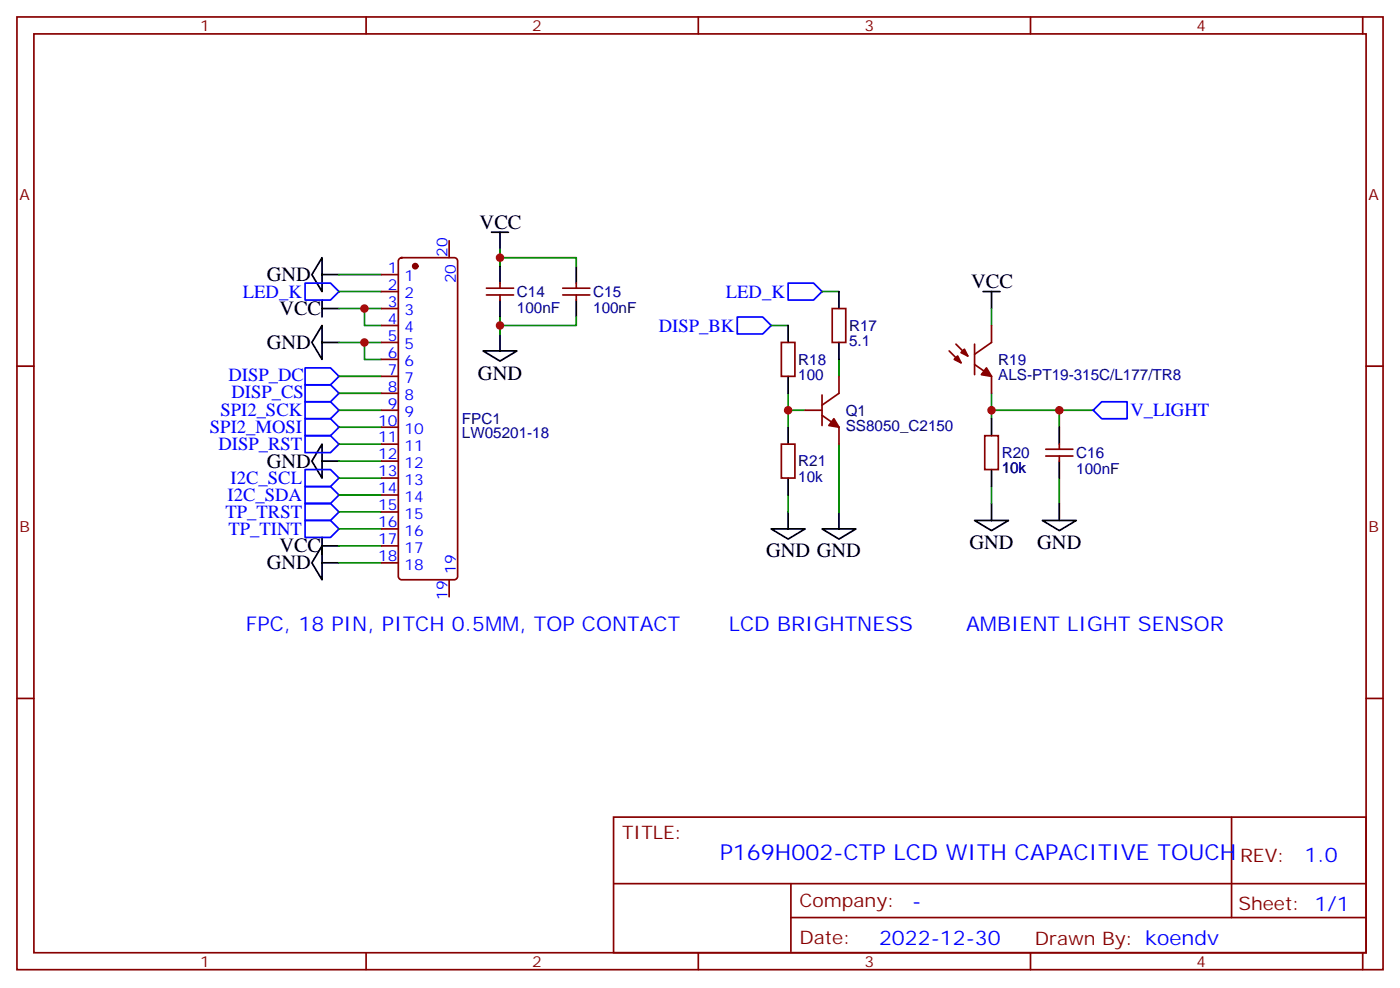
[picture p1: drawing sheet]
<svg xmlns="http://www.w3.org/2000/svg" width="291mm" height="206mm" viewBox="0 0 291 206" stroke-linecap="round" stroke-linejoin="round" font-family="sans-serif">
<g fill="none" stroke="#870000" stroke-width=".35">
<path d="M3.5 3.5h284.4v198.3h-284.4zM7.1 7.1h277.2v191.2h-277.2zM76.2 3.5v3.6M145.3 3.5v3.6M214.5 3.5v3.6M283.6 3.5v3.6M79.4 57.1h3.5M83.1 53.8l.5-.2h10.9a.71 .71 0 0 1 .7 .7v65.6a.76 .76 0 0 1-.7 .7h-10.9a.76 .76 0 0 1-.7-.7v-65.6zM93.5 50.1v3.5M101.2 60h5.7M104.1 58.9v1.1M117.1 60h5.7"/>
<path d="M119.9 58.9v1.1M3.5 76.2h3.6M79.4 78.3h3.5M79.4 74.8h3.5M79.4 71.3h3.5M79.4 67.7h3.5M79.4 64.2h3.5M79.4 60.7h3.5M101.2 61.4h5.7M104.1 61.4v1M117.1 61.4h5.7M119.9 61.4v1"/>
<path d="M162.6 71.3h2.9v7h-2.9zM173.2 64.2h2.8v7.1h-2.8zM174.6 78.3v3.5l-3.5 2.5M197.6 73l2.4 2.5M199 71.6l2.4 2.5M202.8 71.6v6.4M202.8 75.8l3.6 2.5v3.5M206.4 67.7v3.6l-3.6 2.4M284.3 76.2h3.6M79.4 85.4h3.5M79.4 99.5h3.5M79.4 96h3.5"/>
<path d="M79.4 92.4h3.5M79.4 88.9h3.5M79.4 81.8h3.5M162.6 92.4h2.9v7.1h-2.9zM167.6 85.4h3.5M171.1 86.4l3.5 2.5v3.5M171.1 82.2v6.3M205 90.7h2.8v7h-2.8zM217.7 94.9h5.6M217.7 93.5h5.6M220.5 92.4v1.1M220.5 94.9v1.1"/>
<path d="M79.4 117.1h3.5M79.4 113.6h3.5M79.4 110.1h3.5M79.4 106.5h3.5M79.4 103h3.5M93.5 120.6v3.6M3.5 145.3h3.6M284.3 145.3h3.6M127.7 170h156.6v28.3h-156.6zM256.3 170.1v20.8M76.2 198.3v3.5M127.7 183.9h156.5"/>
<path d="M145.3 198.3v3.5M164.6 190.9h119.6M164.6 183.9v14.1M214.5 198.3v3.5M283.6 198.3v3.5"/>
</g>
<g fill="none" stroke="#000" stroke-width=".35">
<path d="M67 53.6v7.1l-2.1-3.6zM67 57.1h3.6M102.3 48.3h3.5M104.1 48.3v3.6M104.1 55.4v3.5M119.9 55.4v3.5M67 67.7v7.1l-2.1-3.5zM67 64.2h3.6M67 62.4v3.6M67 71.3h3.6M100.5 73h7.1l-3.5 2.1zM104.1 62.4v3.6"/>
<path d="M104.1 69.5v3.5M119.9 62.4v3.6M164 67.7v3.6M164 78.3v3.5M174.6 60.7v3.5M174.6 71.3v3.5M204.6 60.7h3.5M206.4 60.7v3.5M67 92.4v7.1l-2.1-3.5zM67 96h3.6M164 88.9v3.5M164 99.5v3.5"/>
<path d="M206.4 87.1v3.6M206.4 97.7v3.5M220.5 88.9v3.5M220.5 96v3.5M67 113.6v7l-2.1-3.5zM67 111.8v3.6M67 117.1h3.6M67 113.6h3.6M160.5 110.1h7.1l-3.6 2.1zM164 106.5v3.6M171.1 110.1h7.1l-3.6 2.1zM174.6 106.5v3.6"/>
<path d="M202.8 108.3h7.1l-3.5 2.1zM206.4 104.8v3.5M217 108.3h7l-3.5 2.1zM220.5 104.8v3.5"/>
</g>
<g fill="none" stroke="#008700" stroke-width=".35">
<path d="M70.6 57.1h8.8M104.1 53.6h15.8v1.8M104.1 51.9v3.5M70.6 64.2h8.8M70.6 71.3h8.8M70.6 60.7h8.8M70.6 78.3h8.8M75.8 64.2v3.5h3.6M75.8 71.3v3.5h3.6M104.1 66v3.5M119.9 66v1.7h-15.8M160.5 67.7h3.5"/>
<path d="M171.1 60.7h3.5M174.6 74.8v3.5M206.4 64.2v3.5M70.6 85.4h8.8M70.6 96h8.8M70.6 81.8h8.8M70.6 88.9h8.8M70.6 92.4h8.8M70.6 99.5h8.8M164 81.8v3.6M167.6 85.4h-3.6v3.5M174.6 92.4v14.1"/>
<path d="M206.4 85.4h14.1v3.5M206.4 81.8v5.3M220.5 99.5v5.3M220.5 85.4h7M70.6 117.1h8.8M70.6 113.6h8.8M70.6 103h8.8M70.6 106.5h8.8M70.6 110.1h8.8M164 103v3.5M206.4 101.2v3.6"/>
</g>
<g fill="none" stroke="#00f" stroke-width=".35">
<path d="M63.5 58.9h5.3l1.8 1.8-1.8 1.7h-5.3zM164 58.9h5.3l1.8 1.8-1.8 1.7h-5.3zM63.5 76.6h5.3l1.8 1.7-1.8 1.8h-5.3zM153.5 66h5.2l1.8 1.7-1.8 1.8h-5.2zM63.5 83.6h5.3l1.8 1.8-1.8 1.7h-5.3zM63.5 87.1h5.3l1.8 1.8-1.8 1.8h-5.3zM63.5 80.1h5.3l1.8 1.7-1.8 1.8h-5.3zM63.5 90.7h5.3l1.8 1.7-1.8 1.8h-5.3zM63.5 97.7h5.3l1.8 1.8-1.8 1.7h-5.3zM227.5 85.4l1.8-1.8h5.3v3.5h-5.3zM63.5 101.2h5.3l1.8 1.8-1.8 1.8h-5.3zM63.5 104.8h5.3l1.8 1.7-1.8 1.8h-5.3z"/>
<path d="M63.5 108.3h5.3l1.8 1.8-1.8 1.7h-5.3z"/>
</g>
<g fill="#870000" stroke="#870000" stroke-width=".35">
<path d="M200 73.4l.7-.7 .7 1.4z"/>
<path d="M198.6 74.8l.7-.7 .7 1.4z"/>
<path d="M205.3 76.6l1.1 1.7-2.1-.3z"/>
<path d="M173.6 87.1l1 1.8-2.1-.4z"/>
<circle cx="86.4" cy="55.4" r=".53"/>
</g>
<g fill="#c00">
<circle cx="206.4" cy="85.4" r=".88"/>
<circle cx="220.5" cy="85.4" r=".88"/>
<circle cx="75.8" cy="64.2" r=".88"/>
<circle cx="75.8" cy="71.3" r=".88"/>
<circle cx="164" cy="85.4" r=".88"/>
<circle cx="104.1" cy="53.6" r=".88"/>
<circle cx="104.1" cy="67.7" r=".88"/>
</g>
<text font-size="4.6" fill="#00f" x="149.8" y="179.1">P169H002-CTP LCD WITH CAPACITIVE TOUCH</text>
<g font-size="4.2">
<text x="99.8" y="47.6">VCC</text>
<text x="55.6" y="58.5">GND</text>
<text x="202.1" y="60">VCC</text>
<text x="58.1" y="65.6">VCC</text>
<text x="55.6" y="72.6">GND</text>
<text x="99.5" y="79">GND</text>
<text x="55.6" y="97.3">GND</text>
<text x="55.6" y="118.5">GND</text>
<text x="58.1" y="114.9">VCC</text>
<text x="159.5" y="116">GND GND</text>
<text x="201.8" y="114.3">GND</text>
<text x="215.9" y="114.3">GND</text>
</g>
<g font-size="4.2" fill="#00f">
<text x="51.2" y="131.2">FPC, 18 PIN, PITCH 0.5MM, TOP CONTACT</text>
<text x="151.7" y="131.2">LCD BRIGHTNESS</text>
<text x="201.1" y="131.2">AMBIENT LIGHT SENSOR</text>
<text x="271.5" y="179.3">1.0</text>
<text x="189.9" y="188.9">-</text>
<text x="183" y="196.7">2022-12-30</text>
</g>
<g font-size="3.9" fill="#00f">
<text x="50.5" y="61.9">LED_K</text>
<text x="151.1" y="61.9">LED_K</text>
<text x="137.1" y="69">DISP_BK</text>
<text x="47.5" y="79.4">DISP_DC</text>
<text x="48.2" y="82.9">DISP_CS</text>
<text x="45.9" y="86.6">SPI2_SCK</text>
<text x="235.3" y="86.7">V_LIGHT</text>
<text x="43.7" y="90.2">SPI2_MOSI</text>
<text x="45.4" y="93.7">DISP_RST</text>
<text x="48" y="100.7">I2C_SCL</text>
<text x="46.9" y="107.8">TP_TRST</text>
<text x="47.3" y="104.3">I2C_SDA</text>
<text x="47.5" y="111.3">TP_TINT</text>
</g>
<g font-size="3.9" fill="#800">
<text x="129.5" y="174.6">TITLE:</text>
<text x="258.1" y="179.3">REV:</text>
<text x="166.4" y="188.8">Company:</text>
<text x="257.7" y="189.4">Sheet: 1/1</text>
<text x="166.4" y="196.5">Date:</text>
<text x="215.4" y="196.6">Drawn By: koendv</text>
</g>
<g font-size="3.2" fill="#800">
<text x="41.6" y="6.5">1</text>
<text x="110.8" y="6.5">2</text>
<text x="179.9" y="6.5">3</text>
<text x="249.1" y="6.5">4</text>
<text x="4.1" y="41.6">A</text>
<text x="284.9" y="41.6">A</text>
<text x="4.1" y="110.8">B</text>
<text x="284.9" y="110.8">B</text>
<text x="41.6" y="201.3">1</text>
<text x="110.8" y="201.3">2</text>
<text x="179.9" y="201.3">3</text>
<text x="249.1" y="201.3">4</text>
</g>
<g font-size="3.2" fill="#00f">
<text x="93.1" y="53.4" transform="rotate(-90 93.1 53.4)">20</text>
<text x="80.7" y="56.8">1</text>
<text x="84.2" y="58.6">1</text>
<text x="94.9" y="59" transform="rotate(-90 94.9 59)">20</text>
<text x="80.7" y="63.9">3</text>
<text x="80.7" y="60.3">2</text>
<text x="84.2" y="65.6">3</text>
<text x="84.2" y="62.1">2</text>
<text x="80.7" y="70.9">5</text>
<text x="80.7" y="67.4">4</text>
<text x="84.2" y="69.1">4</text>
<text x="80.7" y="78">7</text>
<text x="80.7" y="74.4">6</text>
<text x="84.2" y="76.2">6</text>
<text x="84.2" y="72.7">5</text>
<text x="80.7" y="81.5">8</text>
<text x="84.2" y="83.3">8</text>
<text x="84.2" y="79.7">7</text>
<text x="78.7" y="88.5">10</text>
<text x="80.7" y="85">9</text>
<text x="84.2" y="86.8">9</text>
<text x="78.7" y="95.6">12</text>
<text x="78.7" y="92.1">11</text>
<text x="84.2" y="93.8">11</text>
<text x="84.2" y="90.3">10</text>
<text x="78.7" y="99.1">13</text>
<text x="84.2" y="100.9">13</text>
<text x="84.2" y="97.4">12</text>
<text x="78.7" y="106.2">15</text>
<text x="78.7" y="102.7">14</text>
<text x="84.2" y="107.9">15</text>
<text x="84.2" y="104.4">14</text>
<text x="78.7" y="113.2">17</text>
<text x="78.7" y="109.7">16</text>
<text x="84.2" y="111.5">16</text>
<text x="78.7" y="116.8">18</text>
<text x="84.2" y="118.5">18</text>
<text x="84.2" y="115">17</text>
<text x="94.9" y="119.3" transform="rotate(-90 94.9 119.3)">19</text>
<text x="93.1" y="124.9" transform="rotate(-90 93.1 124.9)">19</text>
</g>
<g font-size="3.2" fill="#000080">
<text x="107.6" y="65">100nF</text>
<text x="107.6" y="61.8">C14</text>
<text x="123.5" y="65">100nF</text>
<text x="123.5" y="61.8">C15</text>
<text x="176.7" y="68.9">R17</text>
<text x="166.2" y="75.9">R18</text>
<text x="176.7" y="72.1">5.1</text>
<text x="207.8" y="75.9">R19</text>
<text x="166.2" y="79.1">100</text>
<text x="207.8" y="79.1">ALS-PT19-315C/L177/TR8</text>
<text x="96.1" y="88.2">FPC1</text>
<text x="176" y="89.7">SS8050_C2150</text>
<text x="176" y="86.5">Q1</text>
<text x="96.1" y="91.2">LW05201-18</text>
<text x="208.5" y="95.3">R20</text>
<text x="224" y="95.3">C16</text>
<text x="166.2" y="100.3">10k</text>
<text x="166.2" y="97">R21</text>
<text x="208.5" y="98.5">10k</text>
<text x="224" y="98.6">100nF</text>
</g>
</svg>
